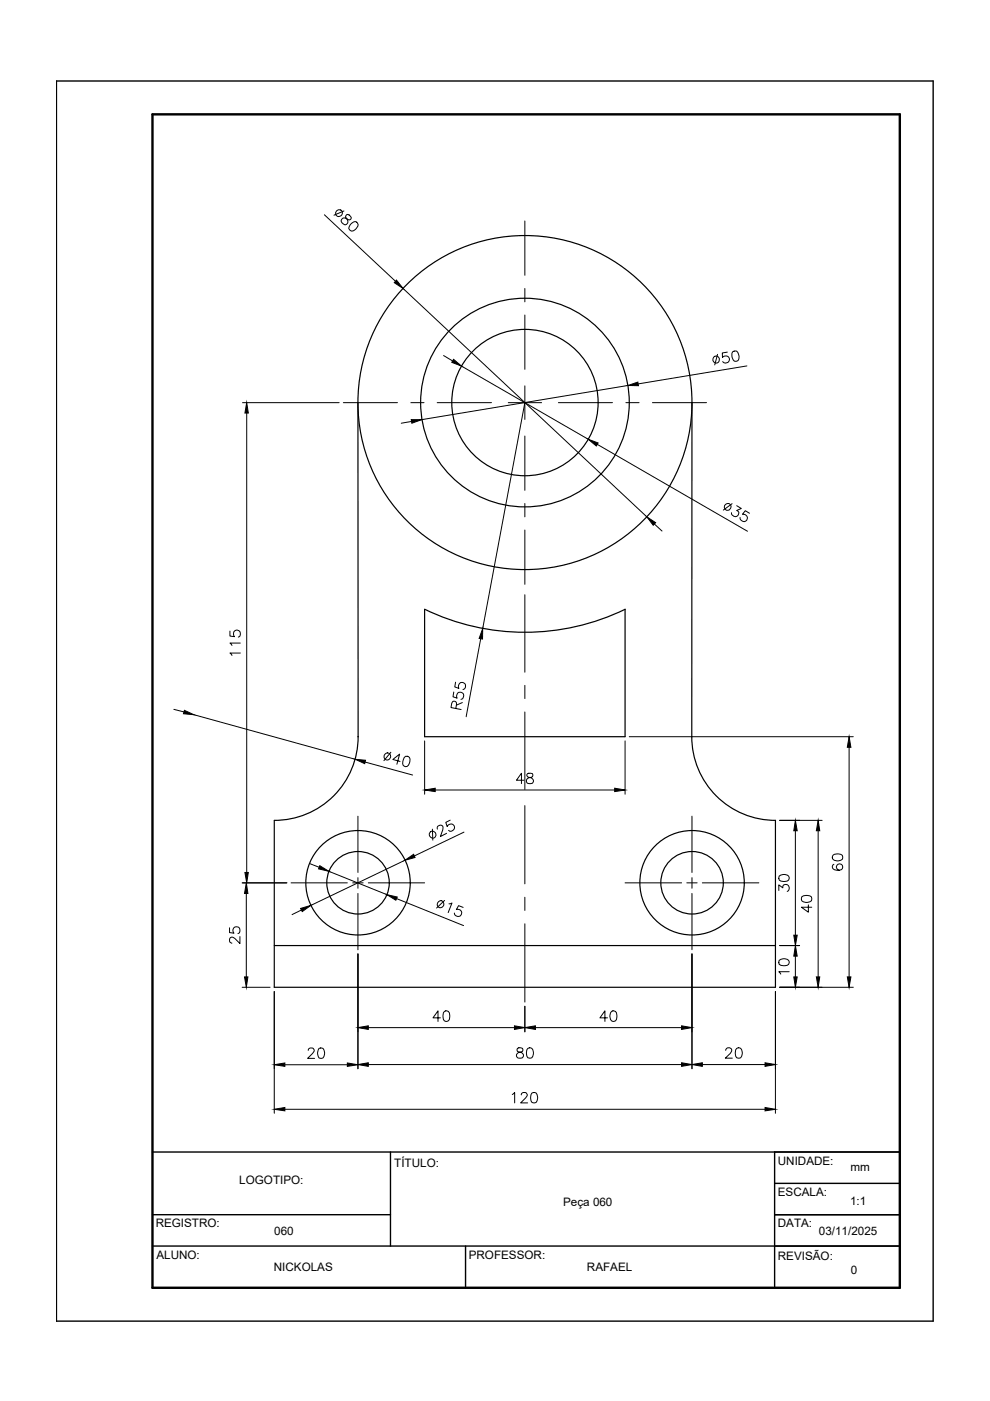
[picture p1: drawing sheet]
<svg xmlns="http://www.w3.org/2000/svg" width="210mm" height="297mm" viewBox="0 0 210 297" stroke-linecap="round" stroke-linejoin="round" font-family="sans-serif">
<!-- layer: CONTORNO 1 -->
<g fill="none" stroke="#000" stroke-width=".25">
<path d="M75.9 85.4v70.8M146.7 85.4v70.8M90 129.2v27h42.5v-27M90 129.2a48.7 48.7 0 0 0 42.6 0M75.9 156.2a17.7 17.7 0 0 1-17.7 17.7M146.7 156.2a17.7 17.7 0 0 0 17.7 17.7v35.4h-106.2v-35.4M58.2 200.5h106.2"/>
<circle cx="111.3" cy="85.4" r="35.4"/>
<circle cx="111.3" cy="85.3" r="22.1"/>
<circle cx="111.3" cy="85.4" r="15.5"/>
<circle cx="75.9" cy="187.2" r="11.1"/>
<circle cx="75.9" cy="187.2" r="6.6"/>
<circle cx="146.7" cy="187.2" r="11.1"/>
<circle cx="146.7" cy="187.2" r="6.6"/>
</g>
<!-- layer: CENTRO -->
<g fill="none" stroke="#000" stroke-width=".21">
<path d="M111.3 46.8v11.6M111.3 61.2v2.8M111.3 66.8v11.5M72.8 85.4h11.5M87.1 85.4h2.8M92.7 85.4h11.5M107.8 85.4h7M111.3 81.8v7.1M111.3 92.4v11.6M118.4 85.4h11.5M132.7 85.4h2.8M138.3 85.4h11.5"/>
<path d="M111.3 106.8v2.8M111.3 112.4v11.5M111.3 126.1v16.4M111.3 145.3v2.8M111.3 150.9v16.5M75.9 173v12M111.3 170.8v16.6M146.7 173v12M61.7 187.2h11.9M74.8 187.2h2.2M75.9 186.1v2.2M75.9 189.4v12"/>
<path d="M78.1 187.2h11.9M111.3 190.2v2.8M111.3 195.9v16.6M132.5 187.2h12M145.6 187.2h2.2M146.7 186.1v2.2M146.7 189.4v12M148.9 187.2h12"/>
</g>
<!-- layer: COTA -->
<g fill="none" stroke="#000" stroke-width=".21">
<path d="M68.8 45.5l15 14.1M72.6 46.3a1.26 1.26 0 0 1 1.4 .3l.4-.2a.75 .75 0 0 0-.9-.9l-.2 .4v.2a.83 .83 0 0 1 .5 .8 .83 .83 0 0 1-.5 .8h-.2a.75 .75 0 0 1-.7-.6 .75 .75 0 0 1 .2-.8zM72.9 44.7l-2.1 .9M74.3 47.6a.94 .94 0 0 1 1.5-.3 .97 .97 0 0 1-.4 1.3l-.4 .3a.67 .67 0 0 1-.8-.1 .67 .67 0 0 1-.2-.7zM85.5 61.2l51.6 48.4M94.1 75.4l1.9 1.1M97.9 77.6l26.8 15.5M152.1 75.1l-.6 2.3M154.2 74.7l-1.1 .1 .1 1a.79 .79 0 0 1 1.2-.2 .79 .79 0 0 1 0 1.2 .79 .79 0 0 1-1.2-.1M155.3 74.6a.75 .75 0 0 1 1.1 .1 1.37 1.37 0 0 1-.2 1.9h-.2a1.24 1.24 0 0 1-.8-1.7zM158.4 77.6l-23.1 3.8M51.4 85.4h20.5"/>
<path d="M52.3 87.6v97.4M87.3 89.4l-2.2 .3M111.3 85.4l-9 47.9M126.6 94.2l31.9 18.4M133.1 81.7l-43.7 7.3M138.8 111.1l1.6 1.5M155.2 106.8l-1.8 1.3M156.2 107.2l1 .6-1 .4a.7 .7 0 0 1 .2 1.1 .7 .7 0 0 1-1.1 0l-.2-.2v-.4M158.9 108.8l-.9-.5-.6 .7a.8 .8 0 0 1 1.1 .6 .8 .8 0 0 1-.7 1 .8 .8 0 0 1-.9-.9M101.9 135.4l-3.1 16.6M36.9 150.4l2.1 .5M41.1 151.5l34.2 9.5"/>
<path d="M82.9 159.5l-1.5 1.8M90 157.1v11.3M96.2 146.7l-.2 1 .9 .3a.78 .78 0 0 1 .2-1.1 .78 .78 0 0 1 1.1 .3 .78 .78 0 0 1-.5 1.1M96.6 144.6l-.2 1.1 .9 .3a.78 .78 0 0 1 .2-1.2 .78 .78 0 0 1 1.1 .3 .78 .78 0 0 1-.4 1.1M96.6 150.2l.2-1.2-.3-.3h-.5l-.2 .4-.2 .9 2.2 .4M98 149l-1.2 .5M132.5 157.1v11.3M133.4 156.2h47.5M180 158.4v48.7M77.4 161.6l10.1 2.7M84.8 161.4l-1.5-.4 1.4-1.1-.6 2.1M85.7 160.6a.69 .69 0 0 1 .7-.2 .69 .69 0 0 1 .5 .5 1.88 1.88 0 0 1-.6 1.6 .71 .71 0 0 1-.9-.6z"/>
<path d="M91.7 175.8l.1 2.3M92.3 167.5h38M92.7 175.8v-.3a.71 .71 0 0 1 1.1-.4l.1 .8-.5 1.5 1.3-.7M95.4 173.9l-.9 .5 .3 .8a.79 .79 0 0 1 1.1-.5 .79 .79 0 0 1 .4 1.1 .79 .79 0 0 1-1.2 .3M98.4 176.4l-10.5 5.1M165.3 173.9h9M168.6 176.1v22.2M173.5 176.1v31M51.3 187.2h9.5M52.2 189.4v17.7M63.9 192.9l-2 1M65.6 183.1l2.1 .8"/>
<path d="M69.7 184.7l12.3 5M84.1 190.5l14.2 5.7M85.8 182.4l-19.9 9.6M94.3 190.9l-1.7 1.6M95.2 191.6l.6-.1-.8 2M98.2 192.4l-1-.4-.4 .9a.78 .78 0 0 1 1.1 .4 .78 .78 0 0 1-.6 1 .78 .78 0 0 1-1-.7M51.3 209.3h6M58.2 210.2v25.8M75.9 202.3v24.3M78.1 217.9h31M111.3 213.3v5.5M113.5 217.9h31"/>
<path d="M146.7 202.3v24.3M164.4 210.2v25.8M165.3 209.3h15.6M165.3 200.5h4.2M60.4 235.2h101.8M60.4 225.7h13.2M78.1 225.7h66.4M148.9 225.7h13.3"/>
<circle cx="71.9" cy="45.2" r=".73"/>
<circle cx="151.8" cy="76.2" r=".73"/>
<circle cx="154.3" cy="107.5" r=".74"/>
<circle cx="82.1" cy="160.4" r=".74"/>
<circle cx="91.7" cy="176.9" r=".74"/>
<circle cx="93.4" cy="191.7" r=".74"/>
</g>
<g fill="#000" stroke="#000" stroke-width=".21">
<path d="M84.1 59.4l1.4 1.8-1.9-1.3zM96.2 76.2l1.7 1.4-2.1-.8zM52.3 85.4l.3 2.2h-.7zM87.2 89h2.2l-2.1 .7zM124.7 93.1l2.1 .8-.4 .7zM133.1 81.7l2.1-.7 .2 .8zM137.1 109.6l1.9 1.2-.5 .6zM102.3 133.3v2.2l-.7-.1zM39.1 150.6l2 .9-2.2-.2zM180 156.2l.4 2.2h-.8zM75.3 161l2.2 .2-.2 .7zM90 167.5l2.3-.4v.7z"/>
<path d="M130.3 167.1l2.2 .4-2.2 .3zM168.6 173.9l.4 2.2h-.7zM173.5 173.9l.3 2.2h-.7zM52.2 187.2l.4 2.2h-.8zM51.9 185h.7l-.3 2.2zM63.7 192.6l2.2-.6-1.8 1.3zM67.8 183.5l1.9 1.2-2.2-.5zM82 189.7l2.2 .5-.3 .7zM85.8 182.4l1.9-1.3 .3 .7zM168.3 198.3h.7l-.4 2.2zM51.8 207.1h.8l-.4 2.2zM75.9 217.9l2.2-.4v.8z"/>
<path d="M109.1 217.5l2.2 .4-2.2 .4zM111.3 217.9l2.2-.4v.8zM144.5 217.5l2.2 .4-2.2 .4zM168.6 200.5l.4 2.2h-.7zM173.1 207.1h.7l-.3 2.2zM179.6 207.1h.8l-.4 2.2zM58.2 235.2l2.2-.4v.7zM58.2 225.7l2.2-.3v.7zM73.6 225.4l2.3 .3-2.3 .4zM75.9 225.7l2.2-.4v.8zM144.5 225.3l2.2 .4-2.2 .4zM146.7 225.7l2.2-.4v.8z"/>
<path d="M162.2 234.8l2.2 .4-2.2 .3zM162.2 225.3l2.2 .4-2.2 .4z"/>
</g>
<!-- layer: CONTORNO 2 -->
<path d="M12 17.2h185.9v262.9h-185.9zM32.3 257.5h50.5M32.3 244.2h158.5M82.8 244.2v20M164.2 257.5h26.6M164.2 250.9h26.6M164.2 244.2v28.8M32.3 264.2h158.5M98.7 264.2v8.8" fill="none" stroke="#000" stroke-width=".3"/>
<!-- layer: CONTORNO 3 -->
<path d="M32.3 24.2h158.5v248.8h-158.5z" fill="none" stroke="#000" stroke-width=".51"/>
<g font-size="5.7">
<text x="51.9" y="201.4" transform="rotate(-90 51.9 201.4)">25</text>
<text x="63.9" y="225.8">20</text>
</g>
<g font-size="5.3">
<text x="51.9" y="140.1" transform="rotate(-90 51.9 140.1)">115</text>
<text x="108.3" y="167.2">48</text>
<text x="179.6" y="185.9" transform="rotate(-90 179.6 185.9)">60</text>
<text x="168.3" y="190.1" transform="rotate(-90 168.3 190.1)">30</text>
<text x="172.9" y="194.7" transform="rotate(-90 172.9 194.7)">40</text>
<text x="168.3" y="207.8" transform="rotate(-90 168.3 207.8)">10</text>
<text x="90.7" y="217.7">40</text>
<text x="125.9" y="217.7">40</text>
<text x="108.3" y="225.4">80</text>
<text x="152.4" y="225.4">20</text>
<text x="107.2" y="234.9">120</text>
</g>
<g font-size="2.5">
<text x="50.7" y="251">LOGOTIPO:</text>
<text x="83.6" y="247.4">TÍTULO:</text>
<text x="164.9" y="246.9">UNIDADE:</text>
<text x="180.3" y="248.2">mm</text>
<text x="119.4" y="255.7">Peça 060</text>
<text x="164.9" y="253.6">ESCALA:</text>
<text x="180.2" y="255.5">1:1</text>
<text x="33" y="260.3">REGISTRO:</text>
<text x="58.2" y="261.9">060</text>
<text x="164.9" y="260.2">DATA:</text>
<text x="173.6" y="261.9">03/11/2025</text>
<text x="33.2" y="266.9">ALUNO:</text>
<text x="58.1" y="269.5">NICKOLAS</text>
<text x="99.4" y="266.9">PROFESSOR:</text>
<text x="124.4" y="269.5">RAFAEL</text>
<text x="164.9" y="267.2">REVISÃO:</text>
<text x="180.4" y="270">0</text>
</g>
</svg>
